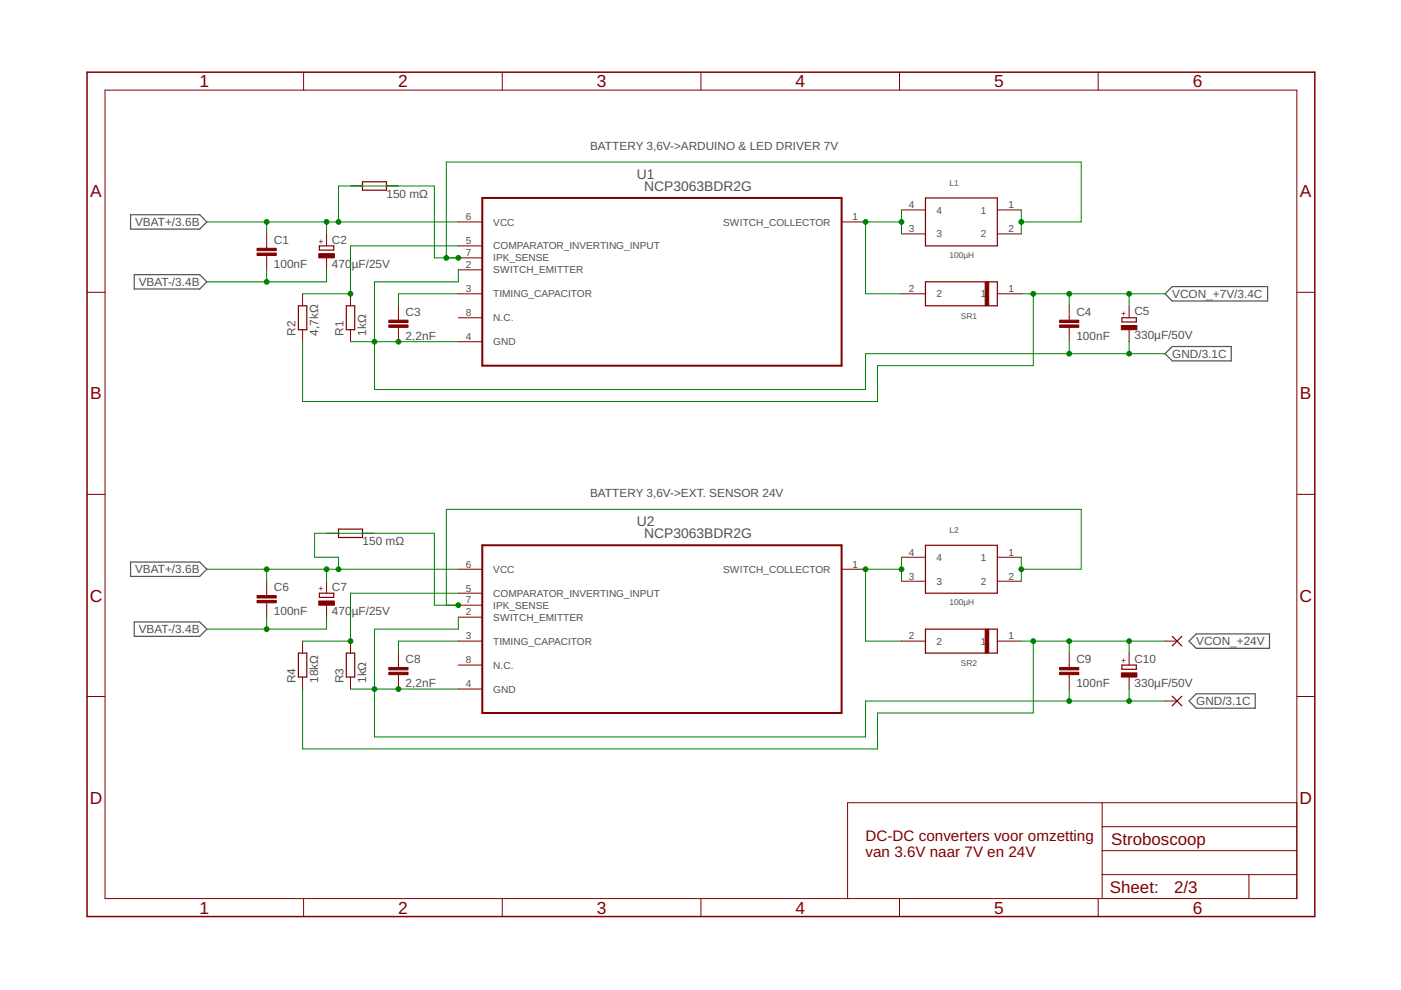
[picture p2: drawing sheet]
<svg xmlns="http://www.w3.org/2000/svg" width="297mm" height="210mm" viewBox="0 0 297 210" stroke-linecap="round" stroke-linejoin="round" font-family="sans-serif">
<path d="M27.7 45.5h14.6l1.6 1.6-1.6 1.5h-14.6zM28.5 58.2h13.8l1.6 1.6-1.6 1.5h-13.8zM247 75l1.5-1.5h12.5v3h-12.5zM247 62.3l1.5-1.5h20.3v3h-20.3zM27.7 119.2h14.6l1.6 1.5-1.6 1.5h-14.6zM28.5 131.9h13.8l1.6 1.5-1.6 1.5h-13.8zM252.1 135.9l1.5-1.5h15.6v3.1h-15.6zM252.1 148.6l1.5-1.5h12.5v3.1h-12.5z" fill="none" stroke="#505050" stroke-width=".25"/>
<g fill="none" stroke="#800000" stroke-width=".21">
<path d="M22.3 19.1h252.7v171.4h-252.7zM64.4 15.3v3.8M106.5 15.3v3.8M148.6 15.3v3.8M190.7 15.3v3.8M232.8 15.3v3.8M74.3 39.4h2.6M81.9 39.4h2.6M56.5 49.6v3M56.5 54.2v3M69.2 49.6v2.5M69.2 54.7v2.5"/>
<path d="M97.2 47.1h5.1M97.2 52.1h5.1M97.2 54.7h5.1M97.2 57.2h5.1M178.4 47.1h5.1M191.1 44.5h5.1M191.1 49.6h5.1M211.5 44.5h5M211.5 49.6h5M18.5 62h3.8M64.2 62.3v2.5M64.2 69.9v2.6"/>
<path d="M74.3 62.3v2.5M74.3 69.9v2.6M84.5 64.8v3.1M84.5 69.4v3.1M97.2 62.3h5.1M97.2 67.4h5.1M97.2 72.5h5.1M191.1 62.3h5.1M211.5 62.3h5M226.7 64.8v3.1M226.7 69.4v3.1M239.4 64.8v2.6"/>
<path d="M239.4 69.9v2.6M275 62h3.8M18.5 104.8h3.8M69.2 113.1h2.6M76.9 113.1h2.5M191.1 118.2h5.1M211.5 118.2h5M275 104.8h3.8M56.5 123.2v3.1M56.5 127.8v3.1M64.2 135.9v2.6M69.2 123.2v2.6"/>
<path d="M69.2 128.3v2.6M74.3 135.9v2.6M84.5 138.5v3M97.2 120.7h5.1M97.2 125.8h5.1M97.2 128.3h5.1M97.2 130.9h5.1M97.2 135.9h5.1M178.4 120.7h5.1M191.1 135.9h5.1M191.1 123.2h5.1M211.5 135.9h5"/>
<path d="M211.5 123.2h5M226.7 138.5v3M239.4 138.5v2.5M247 135.9h2.6M18.5 147.7h3.8M64.2 143.6v2.5M74.3 143.6v2.5M84.5 143v3.1M97.2 141h5.1M97.2 146.1h5.1M226.7 143v3.1M239.4 143.6v2.5"/>
<path d="M247 148.6h2.6M275 147.7h3.8M233.7 170.2v20.3M233.7 175.3h41.3M275 170.2h-95.3v20.3M64.4 190.5v3.8M106.5 190.5v3.8M148.6 190.5v3.8M190.7 190.5v3.8M232.8 190.5v3.8M233.7 185.4h41.3M233.7 180.4h41.3"/>
<path d="M264.8 185.4v5.1"/>
</g>
<path d="M102.3 42h76.1v35.5h-76.1zM102.3 115.6h76.1v35.6h-76.1z" fill="none" stroke="#800000" stroke-width=".42"/>
<g fill="#800000" stroke="#800000" stroke-width=".21">
<path d="M54.5 53.7h4.1v.5h-4.1z"/>
<path d="M54.5 52.6h4.1v.5h-4.1z"/>
<path d="M67.6 53.8h3.3v.9h-3.3z"/>
<path d="M208.9 59.8h.7v5h-.7z"/>
<path d="M82.4 68.9h4.1v.5h-4.1z"/>
<path d="M82.4 67.9h4.1v.5h-4.1z"/>
<path d="M224.7 68.9h4v.5h-4z"/>
<path d="M224.7 67.9h4v.5h-4z"/>
<path d="M237.7 69h3.3v.9h-3.3z"/>
<path d="M54.5 127.3h4.1v.5h-4.1z"/>
<path d="M54.5 126.3h4.1v.5h-4.1z"/>
<path d="M67.6 127.4h3.3v.9h-3.3z"/>
<path d="M208.9 133.4h.7v5h-.7z"/>
<path d="M82.4 142.5h4.1v.5h-4.1z"/>
<path d="M82.4 141.5h4.1v.5h-4.1z"/>
<path d="M224.7 142.5h4v.5h-4z"/>
<path d="M224.7 141.5h4v.5h-4z"/>
<path d="M237.7 142.7h3.3v.9h-3.3z"/>
</g>
<g fill="none" stroke="#800000" stroke-width=".25">
<path d="M76.9 38.5h5v1.8h-5zM67.7 52.1h3.1v.9h-3.1zM196.2 42h15.3v10.1h-15.3zM196.2 59.8h15.3v5h-15.3zM63.3 64.8h1.7v5.1h-1.7zM73.4 64.8h1.8v5.1h-1.8zM237.9 67.4h3v.9h-3zM71.8 112.2h5.1v1.8h-5.1zM196.2 115.6h15.3v10.2h-15.3zM63.3 138.5h1.7v5.1h-1.7zM67.7 125.8h3.1v.9h-3.1zM73.4 138.5h1.8v5.1h-1.8z"/>
<path d="M196.2 133.4h15.3v5.1h-15.3zM248.5 134.9l2.1 2M250.6 134.9l-2.1 2M237.9 141h3v.9h-3zM248.5 147.6l2.1 2M250.6 147.6l-2.1 2"/>
</g>
<path d="M18.5 15.3h260.3v179h-260.3z" fill="none" stroke="#800000" stroke-width=".32"/>
<g fill="none" stroke="#008000" stroke-width=".21">
<path d="M43.9 47.1h53.3M56.5 47.1v2.5M56.5 57.2v2.6M69.2 47.1v2.5M69.2 57.2v2.6h-25.3M71.8 47.1v-7.7h20.3v15.3h5.1M97.2 52.1h-22.9v10.2h-10.1M97.2 57.2v2.6h-17.8v22.8h104.1v-7.6h63.5M191.1 44.5v5.1M191.1 47.1h-7.6v15.2h7.6M216.5 47.1h12.7v-12.7h-134.6v20.3M216.5 44.5v5.1"/>
<path d="M74.3 72.5h22.9M97.2 62.3h-12.7v2.5M216.5 62.3h30.5M219.1 62.3v15.2h-33v7.6h-121.9v-12.6M226.7 62.3v2.5M226.7 72.5v2.5M239.4 62.3v2.5M239.4 72.5v2.5M191.1 118.2v5M216.5 118.2v5M43.9 120.7h53.3M56.5 120.7v2.5"/>
<path d="M56.5 130.9v2.5M69.2 120.7v2.5M69.2 130.9v2.5h-25.3M71.8 120.7v-2.5h-5.1v-5.1h25.4v15.2h5.1M97.2 130.9v2.5h-17.8v22.9h104.1v-7.7h63.5M97.2 135.9h-12.7v2.6M97.2 125.8h-22.9v10.1h-10.1M191.1 120.7h-7.6v15.2h7.6M216.5 120.7h12.7v-12.7h-134.6v20.3M216.5 135.9h30.5M219.1 135.9v15.3h-33v7.6h-121.9v-12.7M226.7 135.9v2.6"/>
<path d="M239.4 135.9v2.6M74.3 146.1h22.9M226.7 146.1v2.5M239.4 146.1v2.5"/>
</g>
<g fill="#008000" stroke="#008000" stroke-width=".21">
<circle cx="191.1" cy="47.1" r=".51"/>
<circle cx="183.5" cy="47.1" r=".51"/>
<circle cx="94.6" cy="54.7" r=".51"/>
<circle cx="216.5" cy="47.1" r=".51"/>
<circle cx="97.2" cy="54.7" r=".51"/>
<circle cx="56.5" cy="47.1" r=".51"/>
<circle cx="69.2" cy="47.1" r=".51"/>
<circle cx="71.8" cy="47.1" r=".51"/>
<circle cx="216.5" cy="120.7" r=".51"/>
<circle cx="56.5" cy="120.7" r=".51"/>
<circle cx="69.2" cy="120.7" r=".51"/>
<circle cx="71.8" cy="120.7" r=".51"/>
<circle cx="97.2" cy="128.3" r=".51"/>
<circle cx="74.3" cy="62.3" r=".51"/>
<circle cx="226.7" cy="75" r=".51"/>
<circle cx="84.5" cy="72.5" r=".51"/>
<circle cx="79.4" cy="72.5" r=".51"/>
<circle cx="239.4" cy="75" r=".51"/>
<circle cx="226.7" cy="148.6" r=".51"/>
<circle cx="84.5" cy="146.1" r=".51"/>
<circle cx="79.4" cy="146.1" r=".51"/>
<circle cx="239.4" cy="148.6" r=".51"/>
<circle cx="56.5" cy="59.8" r=".51"/>
<circle cx="56.5" cy="133.4" r=".51"/>
<circle cx="191.1" cy="120.7" r=".51"/>
<circle cx="183.5" cy="120.7" r=".51"/>
<circle cx="74.3" cy="135.9" r=".51"/>
<circle cx="226.7" cy="135.9" r=".51"/>
<circle cx="239.4" cy="135.9" r=".51"/>
<circle cx="219.1" cy="135.9" r=".51"/>
<circle cx="226.7" cy="62.3" r=".51"/>
<circle cx="239.4" cy="62.3" r=".51"/>
<circle cx="219.1" cy="62.3" r=".51"/>
</g>
<g font-size="3.7" fill="#800000">
<text x="42.3" y="18.5">1</text>
<text x="84.4" y="18.5">2</text>
<text x="126.5" y="18.5">3</text>
<text x="168.6" y="18.5">4</text>
<text x="210.8" y="18.5">5</text>
<text x="252.9" y="18.5">6</text>
<text x="19.1" y="41.8">A</text>
<text x="275.6" y="41.8">A</text>
<text x="19.1" y="84.7">B</text>
<text x="275.6" y="84.7">B</text>
<text x="19" y="127.5">C</text>
<text x="275.5" y="127.5">C</text>
<text x="19" y="170.4">D</text>
<text x="275.5" y="170.4">D</text>
<text x="42.3" y="193.7">1</text>
<text x="84.4" y="193.7">2</text>
<text x="126.5" y="193.7">3</text>
<text x="168.6" y="193.7">4</text>
<text x="210.8" y="193.7">5</text>
<text x="252.9" y="193.7">6</text>
</g>
<g font-size="3.6" fill="#800000">
<text x="235.6" y="179.1">Stroboscoop</text>
<text x="235.3" y="189.4">Sheet:</text>
<text x="248.9" y="189.3">2/3</text>
</g>
<g font-size="3.2" fill="#800000">
<text x="183.5" y="178.2">DC-DC converters voor omzetting</text>
<text x="183.5" y="181.6">van 3.6V naar 7V en 24V</text>
</g>
<g font-size="2.9" fill="#505050">
<text x="135" y="37.9">U1</text>
<text x="136.6" y="40.5">NCP3063BDR2G</text>
<text x="135" y="111.6">U2</text>
<text x="136.6" y="114.1">NCP3063BDR2G</text>
</g>
<g font-size="2.5" fill="#505050">
<text x="125.1" y="31.8">BATTERY 3,6V-&gt;ARDUINO &amp; LED DRIVER 7V</text>
<text x="81.9" y="42">150 mΩ</text>
<text x="28.6" y="47.9">VBAT+/3.6B</text>
<text x="58.1" y="51.7">C1</text>
<text x="70.4" y="51.6">C2</text>
<text x="58.1" y="56.8">100nF</text>
<text x="70.4" y="56.7">470</text>
<text x="74.6" y="56.7">µF/25V</text>
<text x="29.4" y="60.6">VBAT-/3.4B</text>
<text x="248.5" y="63.2">VCON_+7V/3.4C</text>
<text x="62.7" y="71.2" transform="rotate(-90 62.7 71.2)">R2</text>
<text x="67.5" y="71.2" transform="rotate(-90 67.5 71.2)">4,7kΩ</text>
<text x="72.8" y="71.2" transform="rotate(-90 72.8 71.2)">R1</text>
<text x="77.6" y="71.2" transform="rotate(-90 77.6 71.2)">1kΩ</text>
<text x="86" y="67">C3</text>
<text x="228.2" y="67">C4</text>
<text x="240.5" y="72">330µF/50V</text>
<text x="240.5" y="66.9">C5</text>
<text x="86" y="72.1">2,2nF</text>
<text x="228.2" y="72.1">100nF</text>
<text x="248.5" y="75.9">GND/3.1C</text>
<text x="125.1" y="105.5">BATTERY 3,6V-&gt;EXT. SENSOR 24V</text>
<text x="76.9" y="115.6">150 mΩ</text>
<text x="28.6" y="121.6">VBAT+/3.6B</text>
<text x="58.1" y="125.4">C6</text>
<text x="70.4" y="125.3">C7</text>
<text x="58.1" y="130.5">100nF</text>
<text x="70.4" y="130.4">470</text>
<text x="74.6" y="130.4">µF/25V</text>
<text x="29.4" y="134.3">VBAT-/3.4B</text>
<text x="253.6" y="136.8">VCON_+24V</text>
<text x="86" y="140.6">C8</text>
<text x="228.2" y="140.6">C9</text>
<text x="240.5" y="140.5">C10</text>
<text x="62.7" y="144.8" transform="rotate(-90 62.7 144.8)">R4</text>
<text x="67.5" y="144.8" transform="rotate(-90 67.5 144.8)">18kΩ</text>
<text x="72.8" y="144.8" transform="rotate(-90 72.8 144.8)">R3</text>
<text x="77.6" y="144.8" transform="rotate(-90 77.6 144.8)">1kΩ</text>
<text x="86" y="145.7">2,2nF</text>
<text x="228.2" y="145.7">100nF</text>
<text x="240.5" y="145.6">330µF/50V</text>
<text x="253.6" y="149.5">GND/3.1C</text>
</g>
<g font-size="2.1" fill="#505050">
<text x="98.7" y="46.7">6</text>
<text x="104.6" y="47.8">VCC</text>
<text x="153.3" y="47.8">SWITCH_COLLECTOR</text>
<text x="180.8" y="46.7">1</text>
<text x="192.7" y="44.2">4</text>
<text x="198.6" y="45.3">4</text>
<text x="207.9" y="45.3">1</text>
<text x="213.8" y="44.2">1</text>
<text x="98.7" y="51.8">5</text>
<text x="104.6" y="52.9">COMPARATOR_INVERTING_INPUT</text>
<text x="192.7" y="49.2">3</text>
<text x="198.6" y="50.4">3</text>
<text x="207.9" y="50.4">2</text>
<text x="213.8" y="49.2">2</text>
<text x="98.7" y="54.3">7</text>
<text x="98.7" y="56.9">2</text>
<text x="104.6" y="55.4">IPK_SENSE</text>
<text x="104.6" y="58">SWITCH_EMITTER</text>
<text x="98.7" y="61.9">3</text>
<text x="104.6" y="63">TIMING_CAPACITOR</text>
<text x="192.7" y="61.9">2</text>
<text x="198.6" y="63">2</text>
<text x="207.9" y="63">1</text>
<text x="213.8" y="61.9">1</text>
<text x="98.7" y="67">8</text>
<text x="104.6" y="68.1">N.C.</text>
<text x="98.7" y="72.1">4</text>
<text x="104.6" y="73.2">GND</text>
<text x="192.7" y="117.8">4</text>
<text x="198.6" y="118.9">4</text>
<text x="207.9" y="118.9">1</text>
<text x="213.8" y="117.8">1</text>
<text x="98.7" y="120.3">6</text>
<text x="98.7" y="125.4">5</text>
<text x="104.6" y="121.5">VCC</text>
<text x="153.3" y="121.5">SWITCH_COLLECTOR</text>
<text x="180.8" y="120.3">1</text>
<text x="192.7" y="122.9">3</text>
<text x="198.6" y="124">3</text>
<text x="207.9" y="124">2</text>
<text x="213.8" y="122.9">2</text>
<text x="98.7" y="128">7</text>
<text x="98.7" y="130.5">2</text>
<text x="104.6" y="126.5">COMPARATOR_INVERTING_INPUT</text>
<text x="104.6" y="129.1">IPK_SENSE</text>
<text x="104.6" y="131.6">SWITCH_EMITTER</text>
<text x="98.7" y="135.6">3</text>
<text x="104.6" y="136.7">TIMING_CAPACITOR</text>
<text x="192.7" y="135.6">2</text>
<text x="198.6" y="136.7">2</text>
<text x="207.9" y="136.7">1</text>
<text x="213.8" y="135.6">1</text>
<text x="98.7" y="140.7">8</text>
<text x="104.6" y="141.8">N.C.</text>
<text x="98.7" y="145.7">4</text>
<text x="104.6" y="146.8">GND</text>
</g>
<g font-size="1.8" fill="#505050">
<text x="201.3" y="39.4">L1</text>
<text x="201.3" y="54.7">100µH</text>
<text x="203.7" y="67.7">SR1</text>
<text x="201.3" y="113.1">L2</text>
<text x="201.3" y="128.3">100µH</text>
<text x="203.7" y="141.3">SR2</text>
</g>
<g font-size="1.8" fill="#800000">
<text x="68.7" y="51.7" transform="rotate(-90 68.7 51.7)">+</text>
<text x="238.8" y="67" transform="rotate(-90 238.8 67)">+</text>
<text x="68.7" y="125.4" transform="rotate(-90 68.7 125.4)">+</text>
<text x="238.8" y="140.6" transform="rotate(-90 238.8 140.6)">+</text>
</g>
</svg>
